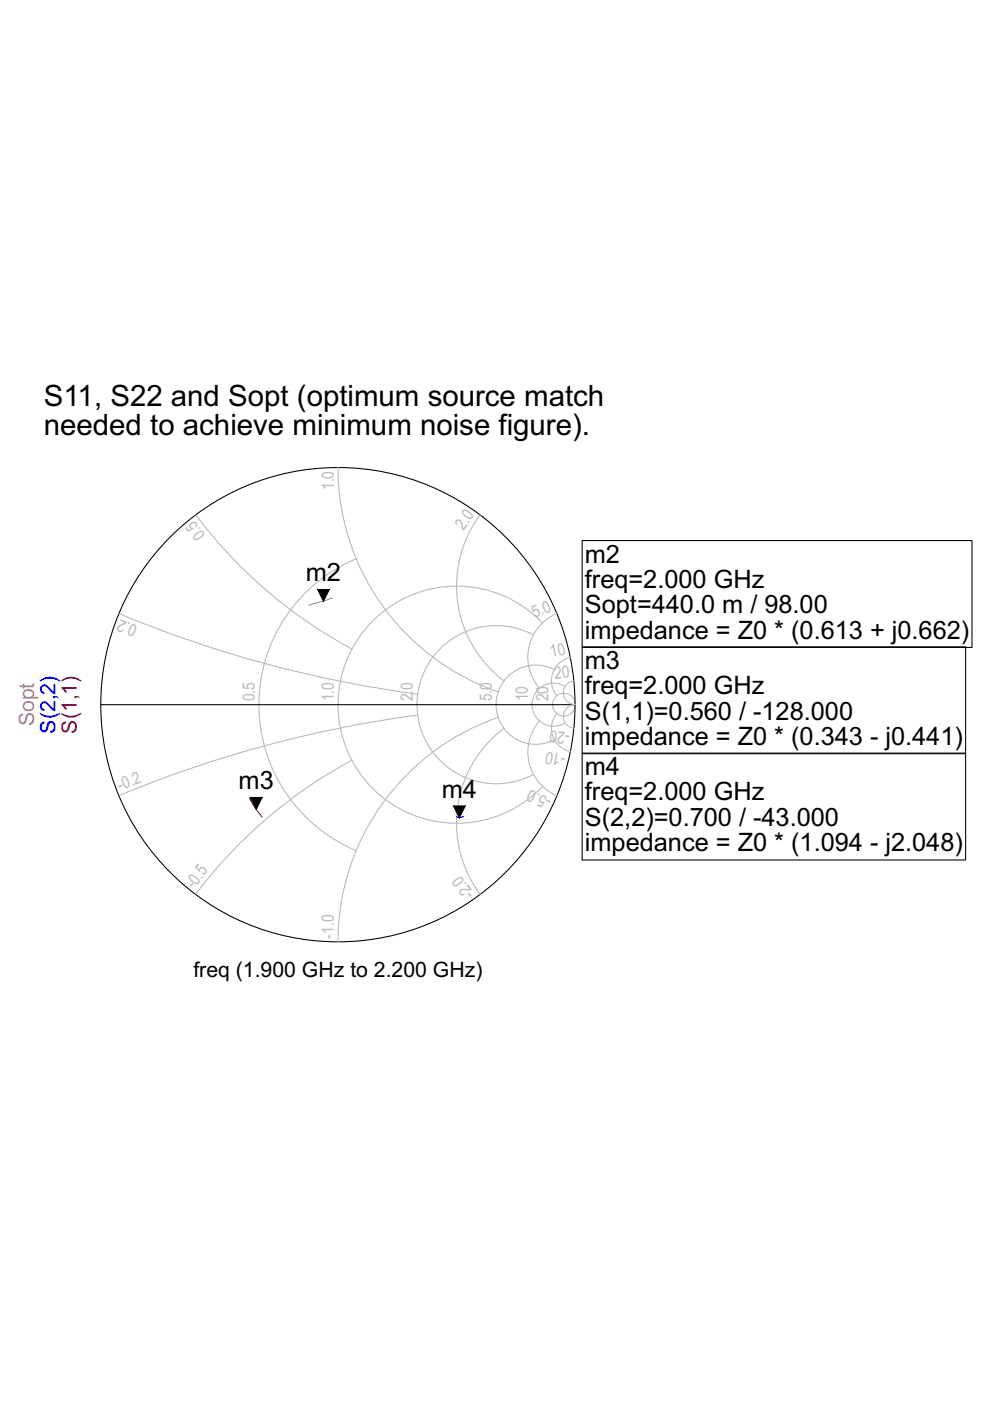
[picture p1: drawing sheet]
<svg xmlns="http://www.w3.org/2000/svg" width="210mm" height="297mm" viewBox="0 0 210 297" stroke-linecap="round" stroke-linejoin="round" font-family="sans-serif">
<g fill="none" stroke="#b8b8b8" stroke-width=".23">
<path d="M71.7 99.1a50.3 50.3 0 0 0 33.9 47.6M41.6 109.3a101 101 0 0 0 33 28.3M75.5 118.5a33.5 33.5 0 0 0-20.6 30.9 33.5 33.5 0 0 0 20.6 30.9M101.8 109.2a25.2 25.2 0 0 0 5.1 35.2M25.4 130.2a249.7 249.7 0 0 0 63.1 17M113.1 134.6a16.8 16.8 0 0 0-24.7 14.8 16.8 16.8 0 0 0 24.7 14.8M115 132.1a25.1 25.1 0 0 0-35.8-.6 25.1 25.1 0 0 0 0 35.8 25.1 25.1 0 0 0 35.8-.5M118.1 130.1a10 10 0 0 0-3.7 15.8M120.9 139.4a5 5 0 0 0-2.8 8.1M88.6 151.6a249.8 249.8 0 0 0-63.2 17M105.6 152.1a50.3 50.3 0 0 0-33.9 47.6M106.9 154.4a25.2 25.2 0 0 0-5.1 35.2"/>
<path d="M114.4 152.8a10 10 0 0 0 3.7 15.9M117.5 142a8.4 8.4 0 0 0-12.3 7.4 8.4 8.4 0 0 0 12.3 7.4M118.1 151.2a5 5 0 0 0 2.8 8.2M119.8 145.5a4.6 4.6 0 0 0-7 3.9 4.6 4.6 0 0 0 7 3.9M121.7 144.4a2.51 2.51 0 0 0-2.3 2.6 2.51 2.51 0 0 0 2.5 2.4M121.9 149.4a2.51 2.51 0 0 0-2.5 2.4 2.51 2.51 0 0 0 2.3 2.6M74.6 161.2a101.1 101.1 0 0 0-33.1 28.3"/>
<circle cx="119.6" cy="149.4" r="2.41"/>
</g>
<g fill="none" stroke="#000" stroke-width=".23">
<path d="M123.4 114.6h82.7v22.7h-82.7zM123.4 137.1h81.3v22.7h-81.3zM21.4 149.4h100.5M123.4 159.7h81.3v22.6h-81.3z"/>
<circle cx="71.6" cy="149.4" r="50.3"/>
</g>
<path d="M52.9 169.3l1.3 2.2 1.4 1.7" fill="none" stroke="#f00" stroke-width=".23"/>
<path d="M67.3 125h2.5l-1.2 2.5zM53.1 169.1h2.5l-1.3 2.5zM96.1 170.9h2.5l-1.2 2.5z" fill="#000"/>
<path d="M67.3 125h2.5l-1.2 2.5zM53.1 169.1h2.5l-1.3 2.5zM96.1 170.9h2.5l-1.2 2.5z" fill="none" stroke="#000" stroke-width=".21"/>
<path d="M98.2 173.1l-.7 .3-.7-.2" fill="none" stroke="#00f" stroke-width=".23"/>
<path d="M70.5 126.8l-1.9 .7-3.1 .8" fill="none" stroke="#f0f" stroke-width=".23"/>
<g font-size="6.2">
<text x="9.3" y="86">S11, S22 and Sopt (optimum source match</text>
<text x="9.3" y="92.2">needed to achieve minimum noise figure).</text>
</g>
<g font-size="5.4">
<text x="124" y="119.3">m2</text>
<text x="64.9" y="123.3">m2</text>
<text x="124" y="124.7">freq=2.000 GHz</text>
<text x="124" y="130">Sopt=440.0 m / 98.00</text>
<text x="124" y="135.4">impedance = Z0 * (0.613 + j0.662)</text>
<text x="124" y="141.8">m3</text>
<text x="124" y="147.2">freq=2.000 GHz</text>
<text x="124" y="152.6">S(1,1)=0.560 / -128.000</text>
<text x="124" y="157.9">impedance = Z0 * (0.343 - j0.441)</text>
<text x="50.6" y="167.4">m3</text>
<text x="124" y="164.3">m4</text>
<text x="93.7" y="169.2">m4</text>
<text x="124" y="169.7">freq=2.000 GHz</text>
<text x="124" y="175.1">S(2,2)=0.700 / -43.000</text>
<text x="124" y="180.5">impedance = Z0 * (1.094 - j2.048)</text>
</g>
<text font-size="4.5" fill="#f0f" x="7.2" y="154" transform="rotate(-90 7.2 154)">Sopt</text>
<text font-size="4.5" fill="#00f" x="11.8" y="155.5" transform="rotate(-90 11.8 155.5)">S(2,2)</text>
<text font-size="4.5" fill="#f00" x="16.3" y="155.5" transform="rotate(-90 16.3 155.5)">S(1,1)</text>
<text font-size="4.5" x="41" y="207.1">freq (1.900 GHz to 2.200 GHz)</text>
<g font-size="3.6" fill="#b8b8b8">
<text x="70.8" y="103.9" transform="rotate(-90 70.8 103.9)">1.0</text>
<text x="43.7" y="113.5" transform="rotate(-127 43.7 113.5)">0.5</text>
<text x="98.2" y="112.5" transform="rotate(-53 98.2 112.5)">2.0</text>
<text x="113.3" y="131.1" transform="rotate(-23 113.3 131.1)">5.0</text>
<text x="29.3" y="132.7" transform="rotate(-157 29.3 132.7)">0.2</text>
<text x="116.9" y="139.4" transform="rotate(-11 116.9 139.4)">10</text>
<text x="117.6" y="143.9" transform="rotate(-6 117.6 143.9)">20</text>
<text x="54" y="148.7" transform="rotate(-90 54 148.7)">0.5</text>
<text x="70.8" y="148.7" transform="rotate(-90 70.8 148.7)">1.0</text>
<text x="87.5" y="148.7" transform="rotate(-90 87.5 148.7)">2.0</text>
<text x="104.3" y="148.7" transform="rotate(-90 104.3 148.7)">5.0</text>
<text x="111.9" y="148.7" transform="rotate(-90 111.9 148.7)">10</text>
<text x="116.3" y="148.7" transform="rotate(-90 116.3 148.7)">20</text>
<text x="120.9" y="155.2" transform="rotate(-174 120.9 155.2)">-20</text>
<text x="120" y="160.1" transform="rotate(-169 120 160.1)">-10</text>
<text x="25.5" y="167.7" transform="rotate(-23 25.5 167.7)">-0.2</text>
<text x="117.1" y="169.3" transform="rotate(-157 117.1 169.3)">-5.0</text>
<text x="41.2" y="188.6" transform="rotate(-53 41.2 188.6)">-0.5</text>
<text x="100.7" y="189.6" transform="rotate(-127 100.7 189.6)">-2.0</text>
<text x="70.8" y="199" transform="rotate(-90 70.8 199)">-1.0</text>
</g>
</svg>
